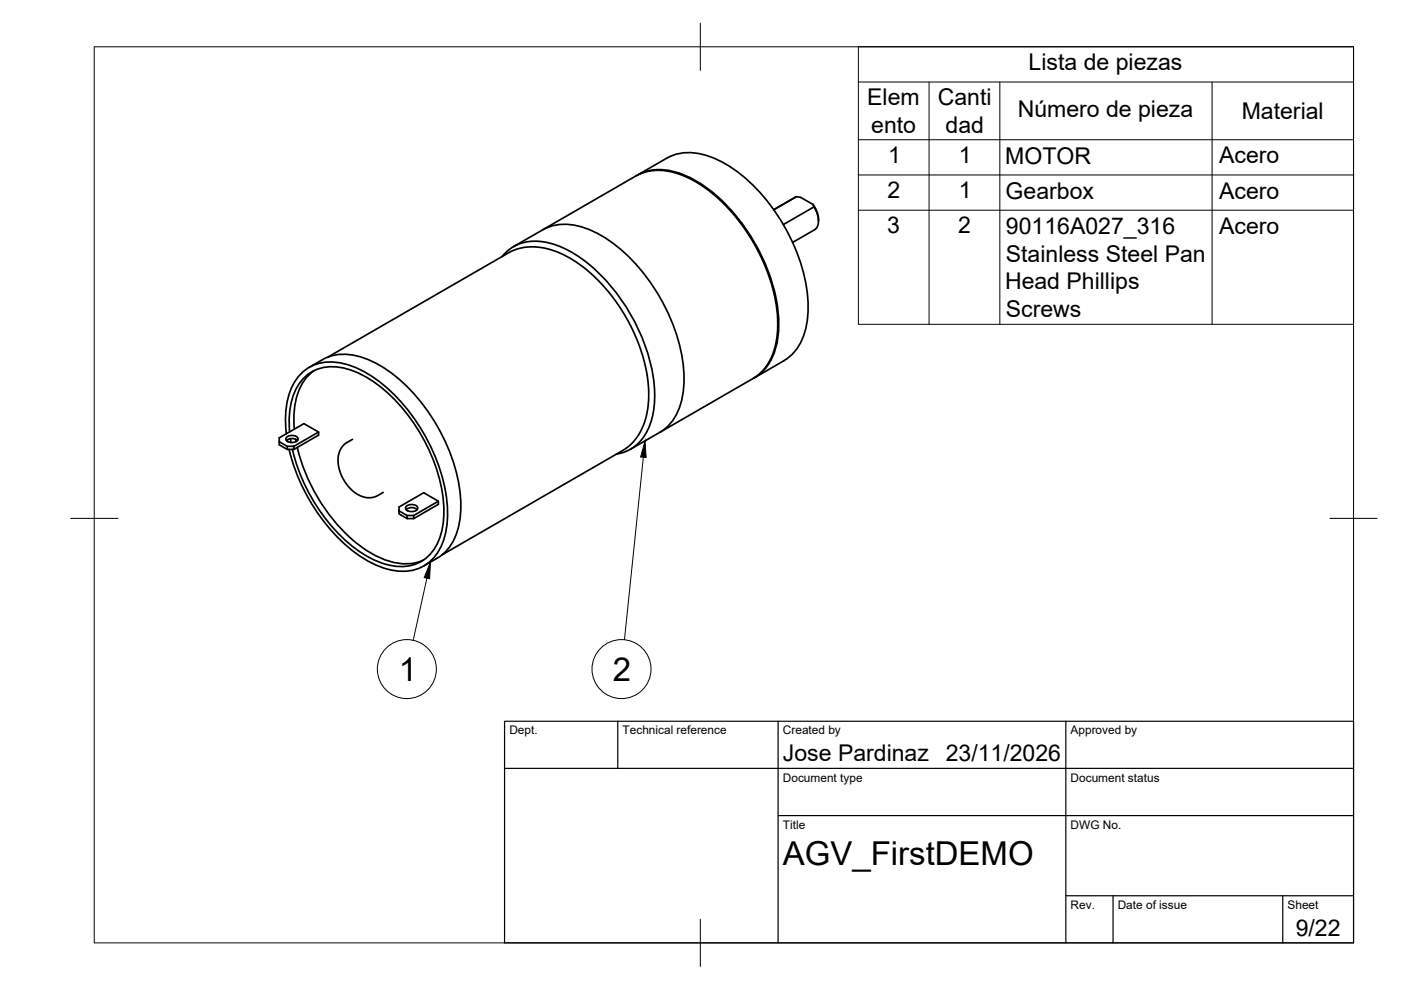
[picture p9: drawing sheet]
<svg xmlns="http://www.w3.org/2000/svg" width="297mm" height="210mm" viewBox="0 0 297 210" stroke-linecap="round" stroke-linejoin="round" font-family="sans-serif">
<!-- layer: Visible -->
<g fill="none" stroke="#000" stroke-width=".36">
<path d="M135 37.2a10.6 10.6 0 0 1 9.2-.4 31.5 31.5 0 0 1 14.9 13.2 36.4 36.4 0 0 1 6 19.7 12.7 12.7 0 0 1-4.4 9.9l-.9 .6M135.2 37.1l6.2-3.6a11.6 11.6 0 0 1 10.9 .5 36.3 36.3 0 0 1 15.9 17.8 28.8 28.8 0 0 1 2.6 18.1 10.2 10.2 0 0 1-4.6 6.6l-6.2 3.6M106.5 54.4a9.1 9.1 0 0 1 9.7-2.9 27 27 0 0 1 14.1 10.2 38.6 38.6 0 0 1 8.5 21.7 14.5 14.5 0 0 1-3.1 10.2 8.4 8.4 0 0 1-5 2.7M108.9 52.3l6.2-3.6a11.6 11.6 0 0 1 10.9 .5 36.3 36.3 0 0 1 15.9 17.8 28.8 28.8 0 0 1 2.6 18.1 10.2 10.2 0 0 1-4.6 6.6l-6.2 3.6M115.3 48.6l20.2-11.6 2.4-.8 2.6-.1 2.5 .5 2.5 .9 3 1.7 3 2.2 2.5 2.3 2.1 2.4 2.1 2.9 1.8 2.8 1.5 2.9 1.5 3.9 1 3 .6 3.2 .3 2.9-.1 3-.4 2.7-.9 2.6-1.5 2.3-1.9 1.7-20 11.6M164 44.5l4.8-2.8zM168.8 41.7l1 .2 2.5 1.4M172.3 43.3l.3 .6M172.3 43.3l.9 1.6 .3 1.6M172.6 43.9l-6.5 3.7M172.6 43.9a4.2 4.2 0 0 1 .4 4.6l-5 2.9M173.5 46.5v.4"/>
<path d="M65.6 77.9a12 12 0 0 1 7.8-2.8 19.9 19.9 0 0 1 11.5 5.5 39.3 39.3 0 0 1 12.7 24.9 15 15 0 0 1-2.9 11.3l-2 1.6M66.6 78.6a11.6 11.6 0 0 0-4.3 9.6l.1 2.8M69.5 75.7l38.6-22.3 1.7-.6 1.5-.4 2.1-.1 3 .5 3 1.1 2.7 1.6 3.1 2.4 2.5 2.4 2.5 3.1 2.3 3.5 1.7 3.1 1.6 3.9 1.1 3.9 .5 2.9 .1 3.7-.4 3.7-1.1 3-1.2 2-1.2 1.3-1.6 1.2-38.3 22M59.2 93.7v-.9l5.2-3 3.1 1.8v.7l-5.2 3M60.7 92.8a1.6 1.6 0 0 1 2.5 .3 1.5 1.5 0 0 1-2.6 0zM60.7 92a15.9 15.9 0 0 1 2.6-12.2 9.1 9.1 0 0 1 9.7-2.7 27 27 0 0 1 13.6 10 38 38 0 0 1 8.3 21.1 13.5 13.5 0 0 1-3.8 10.9 10 10 0 0 1-10.5 1.1 31.6 31.6 0 0 1-14.7-13.7 39.4 39.4 0 0 1-4.6-11.2M60.7 93.4a1.83 1.83 0 0 1 2.4 0M60.9 93.3v.3M60.9 94.6h1.4v.7h-1.4zM60.9 94.6l-1.7-.9v.6l1.7 1M61.4 91.6a15.4 15.4 0 0 1 2.4-10.8 8.7 8.7 0 0 1 9.8-2.6 27.2 27.2 0 0 1 13.5 10.6 34.3 34.3 0 0 1 7 21 10.9 10.9 0 0 1-4.8 9.2 10 10 0 0 1-9 .1 30.5 30.5 0 0 1-14-13.1 37.5 37.5 0 0 1-4.3-10.7M61.6 93l.1 .8"/>
<path d="M62.7 93.1l.1 .5M63 94.9a37.1 37.1 0 0 0 15.2 22.1 13.3 13.3 0 0 0 10.6 2.1l1-.4M67.5 91.6l-5.2 3M74.7 93.1l-1.4 .9-.6 .5-.6 .9-.3 1.1-.1 1.5 .1 1.1 1 2.5 1 1.5 1 1 1 .7 1.4 .6 1.9 .1 2.1-1.1M84.6 108.3l1.7 1v.7l-1.7-1v-1.5l5.2-3 3.1 1.8v.6l-5.2 3.1h-1.4M86.1 107.4a1.6 1.6 0 0 1 2.5 .3 1.5 1.5 0 0 1-2.6 0zM86.1 108a1.83 1.83 0 0 1 2.4 0M86.3 109.3h1.4v.7M92.7 118.4l-2.8 1.6M92.9 106.3l-5.2 3"/>
</g>
<!-- layer: BORDER -->
<path d="M20 9.9h267v190h-267zM148.5 4.9v10M15 109.9h10M282 109.9h10M148.5 194.9v10" fill="none" stroke="#000" stroke-width=".21"/>
<!-- layer: TITLEBLOCK -->
<path d="M107 152.9h180v47h-180zM131 152.9v10M165 152.9v47M226 152.9v47M107 162.9h180M165 172.9h122M226 189.9h61M236 189.9v10M272 189.9v10" fill="none" stroke="#000" stroke-width=".25"/>
<!-- layer: Parts Lists -->
<path d="M182 9.9h105v58.9h-105zM182 17.4h105M197 17.4v51.4M212 17.4v51.4M257 17.4v51.4M182 29.6h105M182 37.1h105M182 44.6h105" fill="none" stroke="#000" stroke-width=".21"/>
<!-- layer: Balloons -->
<g fill="none" stroke="#000" stroke-width=".21">
<circle cx="86.3" cy="141.9" r="6.3"/>
<circle cx="131.8" cy="141.9" r="6.3"/>
</g>
<!-- layer: 0 -->
<path d="M136.8 93.5l.2 3.5-1.2-.1zM91.3 119.2l-.2 3.5-1.2-.2z" fill="#000" stroke="#000" stroke-width=".21"/>
<path d="M136.4 97l-4 38.7M90.5 122.6l-2.9 13.2" fill="none" stroke="#000" stroke-width=".21"/>
<g font-size="7">
<text x="84.6" y="144.4">1</text>
<text x="129.9" y="144.4">2</text>
<text x="166" y="183.4">AGV_FirstDEMO</text>
</g>
<g font-size="4.9">
<text x="218.1" y="14.9">Lista de piezas</text>
<text x="183.9" y="22.3">Elem</text>
<text x="198.8" y="22.3">Canti</text>
<text x="184.7" y="28.1">ento</text>
<text x="200.5" y="28.2">dad</text>
<text x="215.8" y="24.8">Número de pieza</text>
<text x="263.3" y="25.2">Material</text>
<text x="188.3" y="34.6">1</text>
<text x="203.3" y="34.6">1</text>
<text x="213.1" y="34.7">MOTOR</text>
<text x="258.5" y="34.6">Acero</text>
<text x="188.2" y="42">2</text>
<text x="203.3" y="42">1</text>
<text x="213.2" y="42.2">Gearbox</text>
<text x="258.5" y="42.1">Acero</text>
<text x="188.1" y="49.5">3</text>
<text x="203.2" y="49.5">2</text>
<text x="213.3" y="49.6">90116A027_316</text>
<text x="258.5" y="49.6">Acero</text>
<text x="213.3" y="55.5">Stainless Steel Pan</text>
<text x="213.1" y="61.3">Head Phillips</text>
<text x="213.3" y="67.2">Screws</text>
<text x="166" y="161.4">Jose Pardinaz</text>
<text x="200.5" y="161.4">23/11/2026</text>
<text x="274.7" y="198.6">9/22</text>
</g>
<g font-size="2.5">
<text x="108" y="155.7">Dept.</text>
<text x="132" y="155.7">Technical reference</text>
<text x="166" y="155.7">Created by</text>
<text x="227" y="155.7">Approved by</text>
<text x="166" y="165.7">Document type</text>
<text x="227" y="165.7">Document status</text>
<text x="166" y="175.7">Title</text>
<text x="227" y="175.7">DWG No.</text>
<text x="227" y="192.7">Rev.</text>
<text x="237" y="192.7">Date of issue</text>
<text x="273" y="192.7">Sheet</text>
</g>
</svg>
